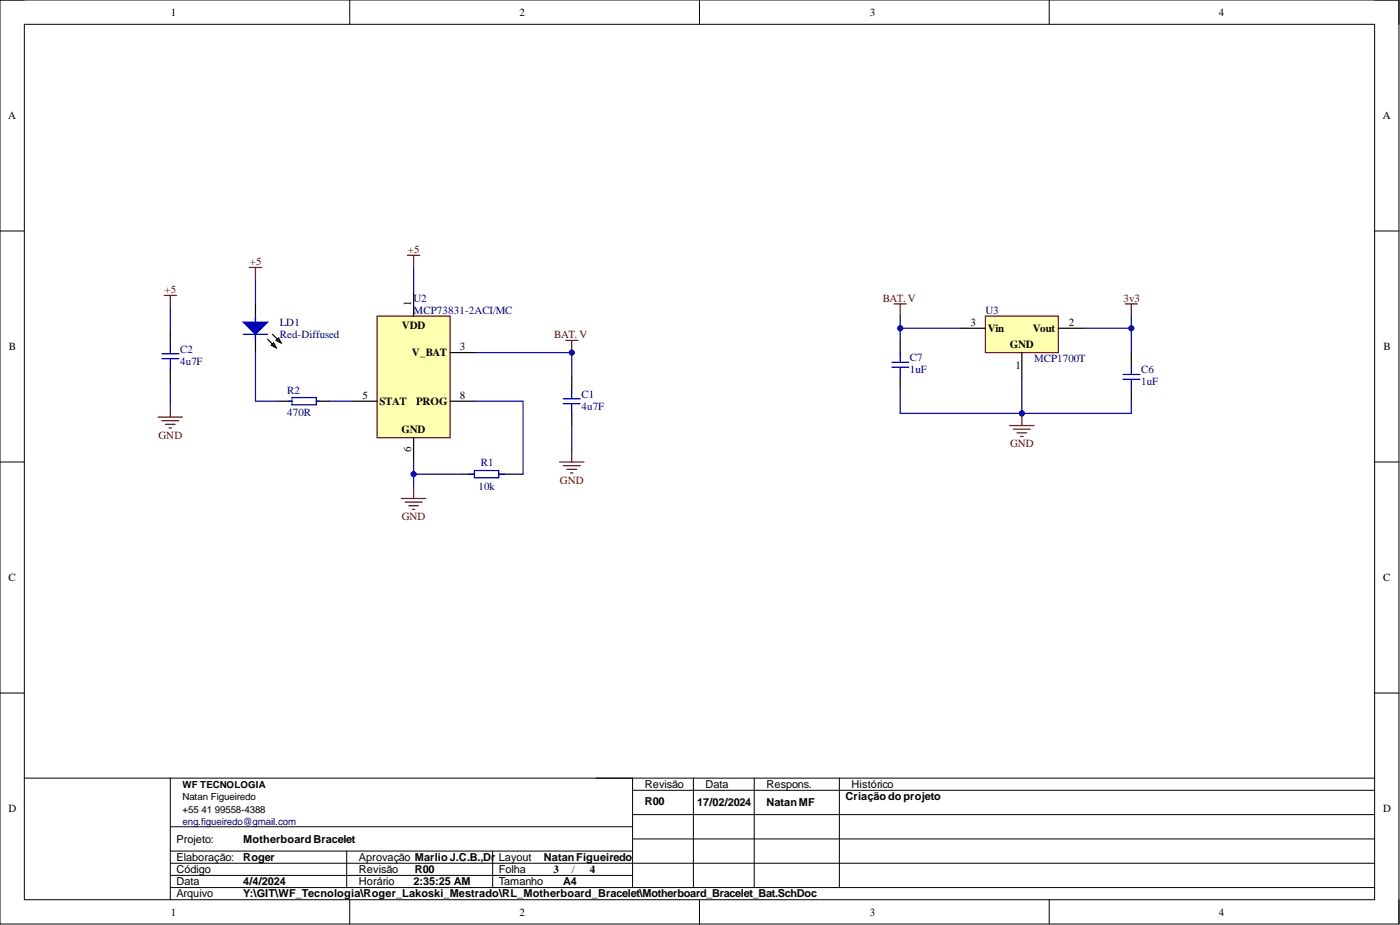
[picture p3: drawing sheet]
<svg xmlns="http://www.w3.org/2000/svg" width="292mm" height="193mm" viewBox="0 0 292 193" stroke-linecap="round" stroke-linejoin="round" font-family="sans-serif">
<g fill="none" stroke="#000" stroke-width=".21">
<path d="M0 0h291.9v192.8h-291.9zM0 0h5.1M73 0v5.1M145.9 0v5.1M218.9 0v5.1M286.8 0h5.1v5.1M5.1 5.1h281.7v182.6h-281.7zM0 48.2h5.1M286.8 48.2h5.1M0 96.4h5.1M286.8 96.4h5.1M0 144.6h5.1"/>
<path d="M286.8 144.6h5.1M5.1 162.3h281.7M35.5 162.3v25.4M35.5 177.6h96.5M35.5 172.5h96.5M72.3 177.6v7.6M102.8 177.6v7.6M132 175h154.8M132 169.9h154.8M132 164.9h154.8M132 162.3v22.9M144.7 162.3v22.9"/>
<path d="M157.4 162.3v22.9M175.1 162.3v22.9M35.5 180.1h251.3M35.5 182.6h96.5M35.5 185.2h251.3M73 187.7v5.1M145.9 187.7v5.1M218.9 187.7v5.1M291.9 187.7v5.1"/>
</g>
<path d="M78.7 65.9h15.2v25.4h-15.2z" fill-rule="evenodd" fill="#ffffb0"/>
<g fill="none" stroke="#800000" stroke-width=".25">
<path d="M85 53.3h2.6M86.3 53.3v2.5M34.3 61.6h2.5M35.5 61.6v2.6M78.7 65.9h15.2v25.4h-15.2zM33 87h5.1M33.8 87.8h3.5M34.5 88.5h2M35.3 89.3h.5M35.5 84.5v2.5M83.8 104h5M84.5 104.8h3.6"/>
<path d="M85.3 105.5h2M86 106.3h.5M86.3 101.5v2.5"/>
</g>
<g fill="none" stroke="#000" stroke-width=".25">
<path d="M35.5 69.2v2.6M35.5 76.9v2.5M53.3 63.4v3.8M53.3 69.8v3.8M86.3 60.9v5M93.9 73.6h5.1M58.4 83.7h2.5M66 83.7h2.5M73.6 83.7h5.1M86.3 91.3v5.1M93.9 83.7h5.1M96.4 98.9h2.6"/>
<path d="M104.1 98.9h2.5"/>
</g>
<path d="M33.8 73.8h3.5M33.8 74.8h3.5M35.5 71.8v2M35.5 74.8v2.1M60.2 83.7h.7M60.9 82.9h5.1v1.6h-5.1zM66 83.7h.8M97.7 98.9h1.3M99 98.2h5.1v1.5h-5.1zM104.1 98.9h1.2" fill="none" stroke="#00f" stroke-width=".25"/>
<path d="M50.8 67.2h5l-2.5 2.6z" fill="#00f"/>
<path d="M50.8 67.2h5l-2.5 2.6z" fill="none" stroke="#00f" stroke-width=".25"/>
<path d="M55.8 70.8l1.8 1.7M56.9 69.8l1.7 1.7" fill="none" stroke="#000" stroke-width=".25"/>
<path d="M56.6 72l.5-.5 .5 1z" fill="#f00"/>
<path d="M56.6 72l.5-.5 .5 1z" fill="none" stroke="#000" stroke-width=".25"/>
<path d="M57.6 71l.5-.5 .5 1z" fill="#f00"/>
<path d="M57.6 71l.5-.5 .5 1zM119.3 78.6v2.6M119.3 86.2v2.6" fill="none" stroke="#000" stroke-width=".25"/>
<path d="M50.8 69.8h5M53.3 65.9v1.3M53.3 69.8v1.2M117.5 83.2h3.6M117.5 84.2h3.6M119.3 81.2v2M119.3 84.2v2" fill="none" stroke="#00f" stroke-width=".25"/>
<path d="M52 55.8h2.6M53.3 55.8v2.5M118 71h2.6M119.3 71v2.6M116.8 96.4h5M117.5 97.1h3.6M118.3 97.9h2M119 98.7h.5M119.3 93.8v2.6" fill="none" stroke="#800000" stroke-width=".25"/>
<circle cx="119.3" cy="73.6" r=".51" fill="#000080"/>
<circle cx="119.3" cy="73.6" r=".51" fill="none" stroke="#000080" stroke-width=".21"/>
<path d="M205.6 65.9h15.2v7.7h-15.2z" fill-rule="evenodd" fill="#ffffb0"/>
<path d="M205.6 65.9h15.2v7.7h-15.2zM210.7 88.8h5M211.4 89.5h3.6M212.2 90.3h2M212.9 91.1h.6M213.2 86.2v2.6" fill="none" stroke="#800000" stroke-width=".25"/>
<path d="M187.8 71v2.6M187.8 78.6v2.6M200.5 68.5h5.1M213.2 73.6v5M220.8 68.5h5.1" fill="none" stroke="#000" stroke-width=".25"/>
<path d="M186 75.6h3.6M186 76.6h3.6M187.8 73.6v2M187.8 76.6v2" fill="none" stroke="#00f" stroke-width=".25"/>
<circle cx="213.2" cy="86.2" r=".51" fill="#000080"/>
<circle cx="213.2" cy="86.2" r=".51" fill="none" stroke="#000080" stroke-width=".21"/>
<path d="M186.6 63.4h2.5M187.8 63.4v2.5" fill="none" stroke="#800000" stroke-width=".25"/>
<path d="M86.3 55.8v5.1M35.5 64.2v5M35.5 79.4v5.1M99 73.6h20.3v5M68.5 83.7h5.1M99 83.7h10.1v15.2h-2.5M119.3 88.8v5" fill="none" stroke="#000080" stroke-width=".25"/>
<circle cx="119.3" cy="73.6" r=".51" fill="#000080"/>
<circle cx="119.3" cy="73.6" r=".51" fill="none" stroke="#000080" stroke-width=".21"/>
<path d="M53.3 58.3v5.1M53.3 73.6v10.1h5.1M213.2 78.6v7.6h-25.4v-5" fill="none" stroke="#000080" stroke-width=".25"/>
<circle cx="213.2" cy="86.2" r=".51" fill="#000080"/>
<circle cx="213.2" cy="86.2" r=".51" fill="none" stroke="#000080" stroke-width=".21"/>
<path d="M187.8 68.5h12.7" fill="none" stroke="#000080" stroke-width=".25"/>
<circle cx="187.8" cy="68.5" r=".51" fill="#000080"/>
<circle cx="187.8" cy="68.5" r=".51" fill="none" stroke="#000080" stroke-width=".21"/>
<path d="M236 73.6v2.5M236 81.2v2.5" fill="none" stroke="#000" stroke-width=".25"/>
<path d="M234.3 78.1h3.5M234.3 79.1h3.5M236 76.1v2M236 79.1v2.1" fill="none" stroke="#00f" stroke-width=".25"/>
<path d="M236 83.7v2.5h-22.8" fill="none" stroke="#000080" stroke-width=".25"/>
<circle cx="213.2" cy="86.2" r=".51" fill="#000080"/>
<circle cx="213.2" cy="86.2" r=".51" fill="none" stroke="#000080" stroke-width=".21"/>
<path d="M225.9 68.5h10.1v5.1" fill="none" stroke="#000080" stroke-width=".25"/>
<circle cx="236" cy="68.5" r=".51" fill="#000080"/>
<circle cx="236" cy="68.5" r=".51" fill="none" stroke="#000080" stroke-width=".21"/>
<path d="M187.8 65.9v5.1" fill="none" stroke="#000080" stroke-width=".25"/>
<circle cx="187.8" cy="68.5" r=".51" fill="#000080"/>
<circle cx="187.8" cy="68.5" r=".51" fill="none" stroke="#000080" stroke-width=".21"/>
<path d="M234.8 63.4h2.5M236 63.4v2.5" fill="none" stroke="#800000" stroke-width=".25"/>
<path d="M236 65.9v2.6" fill="none" stroke="#000080" stroke-width=".25"/>
<circle cx="236" cy="68.5" r=".51" fill="#000080"/>
<circle cx="236" cy="68.5" r=".51" fill="none" stroke="#000080" stroke-width=".21"/>
<path d="M88.8 98.9h-2.5v2.6" fill="none" stroke="#000080" stroke-width=".25"/>
<circle cx="86.3" cy="98.9" r=".51" fill="#000080"/>
<circle cx="86.3" cy="98.9" r=".51" fill="none" stroke="#000080" stroke-width=".21"/>
<path d="M86.3 96.4v2.5M88.8 98.9h7.6" fill="none" stroke="#000080" stroke-width=".25"/>
<circle cx="86.3" cy="98.9" r=".51" fill="#000080"/>
<circle cx="86.3" cy="98.9" r=".51" fill="none" stroke="#000080" stroke-width=".21"/>
<g font-size="2.3">
<text x="35.6" y="3.3">1</text>
<text x="108.4" y="3.3">2</text>
<text x="181.5" y="3.3">3</text>
<text x="254.3" y="3.3">4</text>
<text x="1.7" y="24.9">A</text>
<text x="288.5" y="24.9">A</text>
<text x="85.8" y="63.9" transform="rotate(-90 85.8 63.9)">1</text>
<text x="83.8" y="68.7">VDD</text>
<text x="202.5" y="68">3</text>
<text x="206.1" y="69.2">Vin</text>
<text x="215.5" y="69.2">Vout</text>
<text x="223" y="68">2</text>
<text x="1.9" y="73">B</text>
<text x="86" y="74.3">V_BAT</text>
<text x="95.9" y="73">3</text>
<text x="210.7" y="72.5">GND</text>
<text x="211.8" y="77">1</text>
<text x="288.7" y="73">B</text>
<text x="75.6" y="83.2">5</text>
<text x="95.9" y="83.2">8</text>
<text x="79.2" y="84.5">STAT</text>
<text x="86.8" y="84.5">PROG</text>
<text x="83.8" y="90.3">GND</text>
<text x="85.8" y="94.4" transform="rotate(-90 85.8 94.4)">6</text>
<text x="1.8" y="121.2">C</text>
<text x="288.6" y="121.2">C</text>
<text x="134.5" y="164.4">Revisão</text>
<text x="134.5" y="167.9">R00</text>
<text x="147.2" y="164.4">Data</text>
<text x="159.9" y="164.4">Respons.</text>
<text x="176.4" y="166.9">Criaçãodoprojeto</text>
<text x="177.7" y="164.4">Histórico</text>
<text x="1.8" y="169.4">D</text>
<text x="145.4" y="168.2">17/02/2024</text>
<text x="159.9" y="168.2">NatanMF</text>
<text x="288.6" y="169.4">D</text>
<text x="36.8" y="175.8">Projeto:</text>
<text x="36.8" y="179.6">Elaboração:</text>
<text x="50.8" y="175.8">MotherboardBracelet</text>
<text x="50.8" y="179.6">Roger</text>
<text x="74.9" y="179.6">Aprovação MarlioJ.C.B.,Dr</text>
<text x="104.1" y="179.6">Layout</text>
<text x="113.5" y="179.6">NatanFigueiredo</text>
<text x="36.8" y="182.1">Código</text>
<text x="36.8" y="184.7">Data</text>
<text x="50.8" y="184.7">4/4/2024</text>
<text x="74.9" y="182.1">Revisão</text>
<text x="74.9" y="184.7">Horário</text>
<text x="86.3" y="184.7">2:35:25 AM</text>
<text x="86.5" y="182.1">R00</text>
<text x="104.1" y="184.7">Tamanho</text>
<text x="104.1" y="182.1">Folha</text>
<text x="115.5" y="182.1">3</text>
<text x="117.5" y="184.7">A4</text>
<text x="119.3" y="182.1">/</text>
<text x="123.1" y="182.1">4</text>
<text x="35.6" y="191">1</text>
<text x="36.8" y="187.2">Arquivo</text>
<text x="50.8" y="187.2">Y:\GIT\WF_Tecnologia\Roger_Lakoski_Mestrado\RL_Motherboard_Bracelet\Motherboard_Bracelet_Bat.SchDoc</text>
<text x="108.4" y="191">2</text>
<text x="181.5" y="191">3</text>
<text x="254.3" y="191">4</text>
</g>
<g font-size="2.3" fill="#800000">
<text x="85.1" y="52.8">+5</text>
<text x="52.1" y="55.3">+5</text>
<text x="34.3" y="61.1">+5</text>
<text x="184.2" y="62.9">BAT. V</text>
<text x="234.4" y="62.9">3v3</text>
<text x="115.7" y="70.5">BAT. V</text>
<text x="33.1" y="91.6">GND</text>
<text x="210.7" y="93.3">GND</text>
<text x="116.8" y="100.9">GND</text>
<text x="83.8" y="108.6">GND</text>
</g>
<g font-size="2.3" fill="#000080">
<text x="86.3" y="62.9">U2</text>
<text x="86.3" y="65.4">MCP73831-2ACI/MC</text>
<text x="205.6" y="65.4">U3</text>
<text x="58.4" y="68">LD1</text>
<text x="58.4" y="70.5">Red-Diffused</text>
<text x="37.6" y="73.6">C2</text>
<text x="37.6" y="76.1">4u7F</text>
<text x="189.9" y="75.3">C7</text>
<text x="189.9" y="77.9">1uF</text>
<text x="215.7" y="75.6">MCP1700T</text>
<text x="238.1" y="77.9">C6</text>
<text x="59.9" y="82.2">R2</text>
<text x="121.3" y="82.9">C1</text>
<text x="238.1" y="80.4">1uF</text>
<text x="59.9" y="86.7">470R</text>
<text x="121.3" y="85.5">4u7F</text>
<text x="100.3" y="97.1">R1</text>
<text x="99.8" y="102.2">10k</text>
</g>
<g font-size="2">
<text x="38.1" y="164.4">WF TECNOLOGIA</text>
<text x="38.1" y="167">Natan Figueiredo</text>
<text x="38.1" y="169.5">+55</text>
<text x="42" y="169.5">41</text>
<text x="44.8" y="169.5">99558-4388</text>
</g>
<text font-size="2" fill="#000080" x="38.1" y="172.1">eng.figueiredo@gmail.com</text>
</svg>
